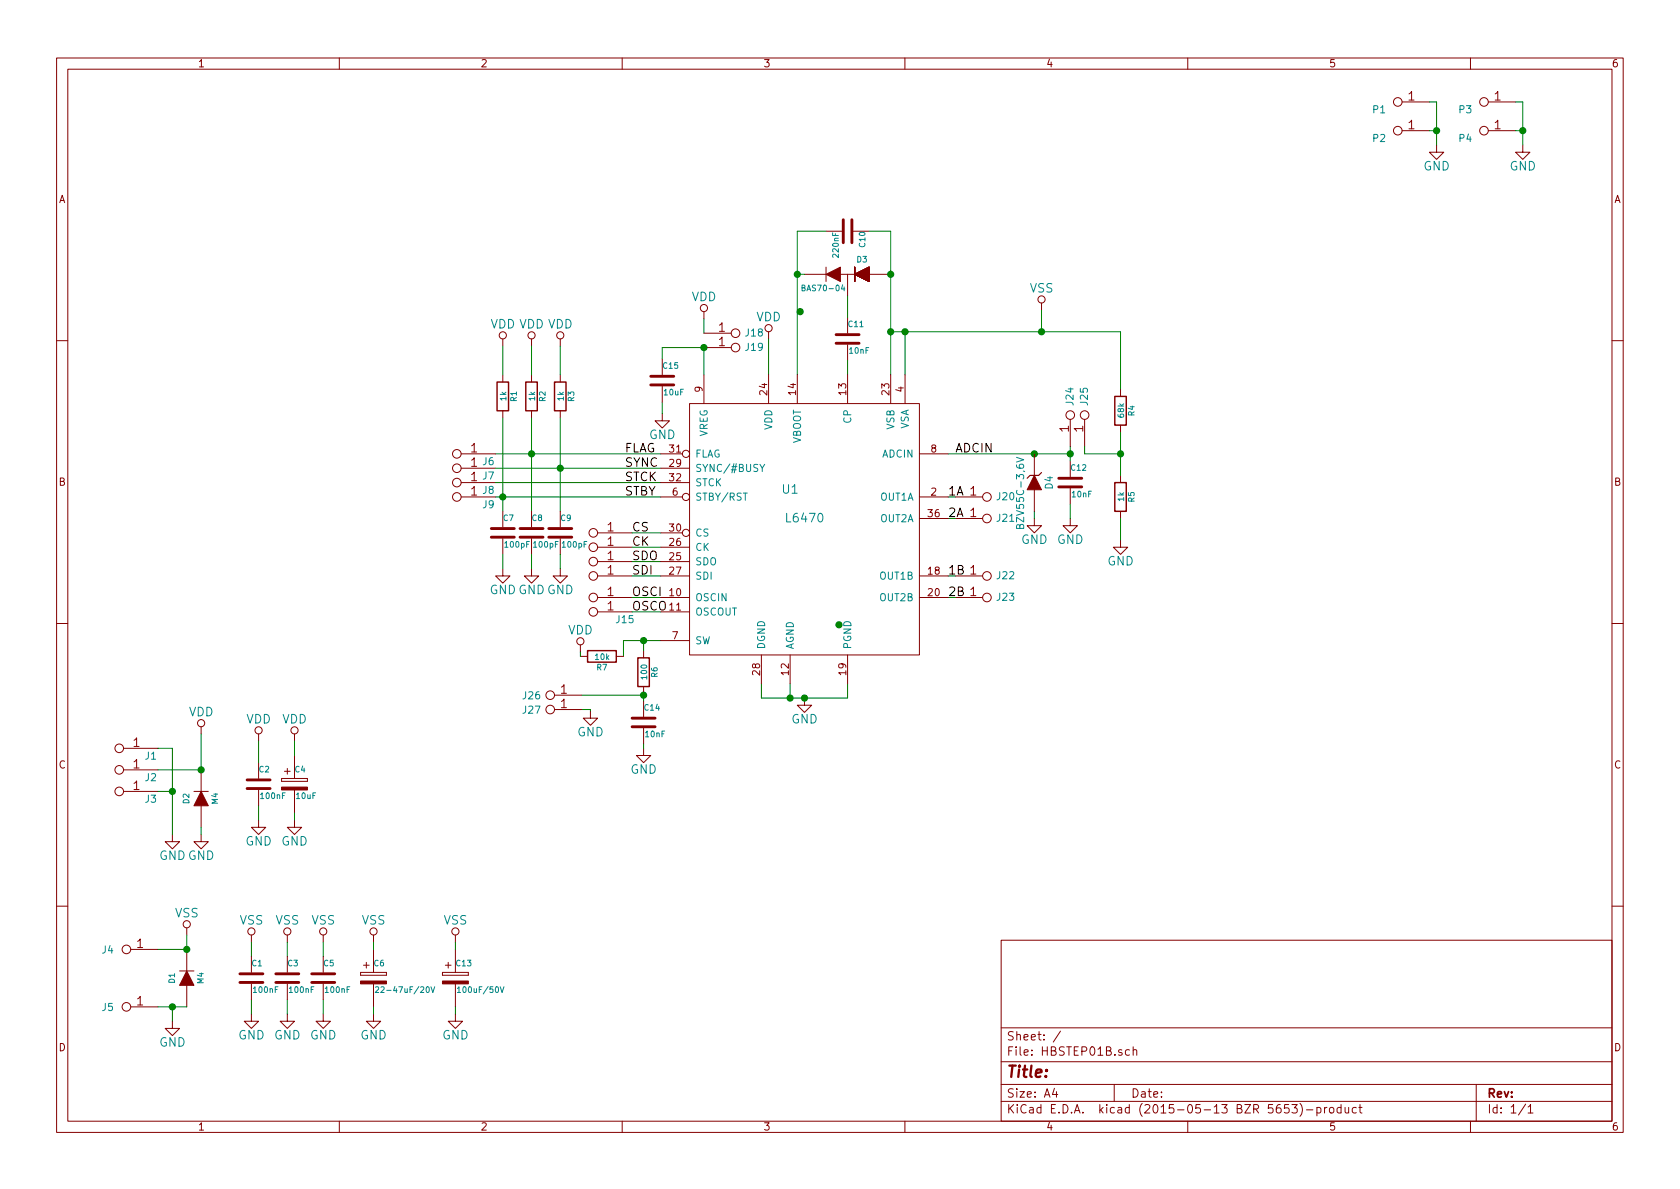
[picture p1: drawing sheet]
EESchema Schematic File Version 2
LIBS:power
LIBS:device
LIBS:transistors
LIBS:conn
LIBS:linear
LIBS:regul
LIBS:74xx
LIBS:cmos4000
LIBS:adc-dac
LIBS:memory
LIBS:xilinx
LIBS:microcontrollers
LIBS:dsp
LIBS:microchip
LIBS:analog_switches
LIBS:motorola
LIBS:texas
LIBS:intel
LIBS:audio
LIBS:interface
LIBS:digital-audio
LIBS:philips
LIBS:display
LIBS:cypress
LIBS:siliconi
LIBS:opto
LIBS:atmel
LIBS:contrib
LIBS:valves
LIBS:MLAB_IO
LIBS:MLAB_D
LIBS:asp-134604-01_(fmc)
LIBS:clock
LIBS:header
LIBS:Jumpers
LIBS:konektory
LIBS:mechanical
LIBS:MLAB_BATERY
LIBS:MLAB_Jumpers
LIBS:MLAB_T
LIBS:OpAmp
LIBS:sata7-67491-1030
LIBS:HBSTEP01B-cache
EELAYER 25 0
EELAYER END
$Descr A4 11693 8268
encoding utf-8
Sheet 1 1
Title ""
Date ""
Rev ""
Comp ""
Comment1 ""
Comment2 ""
Comment3 ""
Comment4 ""
$EndDescr
$Comp
L JUMP_2x1 J10
U 1 1
P 4000 3550
F 0 "J10" H 3650 3750 50  0001 C CNN
F 1 "JUMP_2x1" V 4000 3700 40  0001 C CNN
F 2 "Mlab_Pin_Headers:Straight_2x01" H 4000 3550 60  0001 C CNN
F 3 "" H 4000 3550 60  0000 C CNN
	1    4000 3550
	-1   0    0    1   
$EndComp
$Comp
L JUMP_2x1 J11
U 1 1
P 4000 3650
F 0 "J11" H 3650 3850 50  0001 C CNN
F 1 "JUMP_2x1" V 4000 3800 40  0001 C CNN
F 2 "Mlab_Pin_Headers:Straight_2x01" H 4000 3650 60  0001 C CNN
F 3 "" H 4000 3650 60  0000 C CNN
	1    4000 3650
	-1   0    0    1   
$EndComp
$Comp
L JUMP_2x1 J12
U 1 1
P 4000 3750
F 0 "J12" H 3650 3950 50  0001 C CNN
F 1 "JUMP_2x1" V 4000 3900 40  0001 C CNN
F 2 "Mlab_Pin_Headers:Straight_2x01" H 4000 3750 60  0001 C CNN
F 3 "" H 4000 3750 60  0000 C CNN
	1    4000 3750
	-1   0    0    1   
$EndComp
$Comp
L JUMP_2x1 J13
U 1 1
P 4000 3850
F 0 "J13" H 3650 4050 50  0001 C CNN
F 1 "JUMP_2x1" V 4000 4000 40  0001 C CNN
F 2 "Mlab_Pin_Headers:Straight_2x01" H 4000 3850 60  0001 C CNN
F 3 "" H 4000 3850 60  0000 C CNN
	1    4000 3850
	-1   0    0    1   
$EndComp
$Comp
L JUMP_2x1 J14
U 1 1
P 4000 4000
F 0 "J14" H 3650 4200 50  0001 C CNN
F 1 "JUMP_2x1" V 4000 4150 40  0001 C CNN
F 2 "Mlab_Pin_Headers:Straight_2x01" H 4000 4000 60  0001 C CNN
F 3 "" H 4000 4000 60  0000 C CNN
	1    4000 4000
	-1   0    0    1   
$EndComp
$Comp
L JUMP_2x1 J15
U 1 1
P 4000 4100
F 0 "J15" H 3650 4300 50  0000 C CNN
F 1 "JUMP_2x1" V 4000 4250 40  0001 C CNN
F 2 "Mlab_Pin_Headers:Straight_2x01" H 4000 4100 60  0001 C CNN
F 3 "" H 4000 4100 60  0000 C CNN
	1    4000 4100
	-1   0    0    1   
$EndComp
$Comp
L GND #PWR27
U 1 1
P 4110 4940
F 0 "#PWR27" H 4110 4690 60  0001 C CNN
F 1 "GND" H 4110 4790 60  0000 C CNN
F 2 "" H 4110 4940 60  0000 C CNN
F 3 "" H 4110 4940 60  0000 C CNN
	1    4110 4940
	1    0    0    -1  
$EndComp
$Comp
L VDD #PWR22
U 1 1
P 3700 2400
F 0 "#PWR22" H 3700 2250 60  0001 C CNN
F 1 "VDD" H 3700 2550 60  0000 C CNN
F 2 "" H 3700 2400 60  0000 C CNN
F 3 "" H 3700 2400 60  0000 C CNN
	1    3700 2400
	1    0    0    -1  
$EndComp
$Comp
L VSS #PWR34
U 1 1
P 7250 2150
F 0 "#PWR34" H 7250 2000 60  0001 C CNN
F 1 "VSS" H 7250 2300 60  0000 C CNN
F 2 "" H 7250 2150 60  0000 C CNN
F 3 "" H 7250 2150 60  0000 C CNN
	1    7250 2150
	1    0    0    -1  
$EndComp
$Comp
L R R2
U 1 1
P 3700 2750
F 0 "R2" V 3780 2750 40  0000 C CNN
F 1 "1k" V 3707 2751 40  0000 C CNN
F 2 "Mlab_R:SMD-0805" V 3630 2750 30  0001 C CNN
F 3 "" H 3700 2750 30  0000 C CNN
	1    3700 2750
	1    0    0    -1  
$EndComp
$Comp
L R R3
U 1 1
P 3900 2750
F 0 "R3" V 3980 2750 40  0000 C CNN
F 1 "1k" V 3907 2751 40  0000 C CNN
F 2 "Mlab_R:SMD-0805" V 3830 2750 30  0001 C CNN
F 3 "" H 3900 2750 30  0000 C CNN
	1    3900 2750
	1    0    0    -1  
$EndComp
$Comp
L VDD #PWR24
U 1 1
P 3900 2400
F 0 "#PWR24" H 3900 2250 60  0001 C CNN
F 1 "VDD" H 3900 2550 60  0000 C CNN
F 2 "" H 3900 2400 60  0000 C CNN
F 3 "" H 3900 2400 60  0000 C CNN
	1    3900 2400
	1    0    0    -1  
$EndComp
$Comp
L JUMP_2x1 J9
U 1 1
P 3050 3300
F 0 "J9" H 2700 3500 50  0000 C CNN
F 1 "JUMP_2x1" V 3050 3450 40  0001 C CNN
F 2 "Mlab_Pin_Headers:Straight_2x01" H 3050 3300 60  0001 C CNN
F 3 "" H 3050 3300 60  0000 C CNN
	1    3050 3300
	-1   0    0    1   
$EndComp
$Comp
L JUMP_2x1 J8
U 1 1
P 3050 3200
F 0 "J8" H 2700 3400 50  0000 C CNN
F 1 "JUMP_2x1" V 3050 3350 40  0001 C CNN
F 2 "Mlab_Pin_Headers:Straight_2x01" H 3050 3200 60  0001 C CNN
F 3 "" H 3050 3200 60  0000 C CNN
	1    3050 3200
	-1   0    0    1   
$EndComp
$Comp
L JUMP_2x1 J7
U 1 1
P 3050 3100
F 0 "J7" H 2700 3300 50  0000 C CNN
F 1 "JUMP_2x1" V 3050 3250 40  0001 C CNN
F 2 "Mlab_Pin_Headers:Straight_2x01" H 3050 3100 60  0001 C CNN
F 3 "" H 3050 3100 60  0000 C CNN
	1    3050 3100
	-1   0    0    1   
$EndComp
$Comp
L JUMP_2x1 J6
U 1 1
P 3050 3000
F 0 "J6" H 2700 3200 50  0000 C CNN
F 1 "JUMP_2x1" V 3050 3150 40  0001 C CNN
F 2 "Mlab_Pin_Headers:Straight_2x01" H 3050 3000 60  0001 C CNN
F 3 "" H 3050 3000 60  0000 C CNN
	1    3050 3000
	-1   0    0    1   
$EndComp
$Comp
L VDD #PWR4
U 1 1
P 1400 5100
F 0 "#PWR4" H 1400 4950 60  0001 C CNN
F 1 "VDD" H 1400 5250 60  0000 C CNN
F 2 "" H 1400 5100 60  0000 C CNN
F 3 "" H 1400 5100 60  0000 C CNN
	1    1400 5100
	1    0    0    -1  
$EndComp
$Comp
L JUMP_2x1 J1
U 1 1
P 700 5050
F 0 "J1" H 350 5250 50  0000 C CNN
F 1 "JUMP_2x1" V 700 5200 40  0001 C CNN
F 2 "Mlab_Pin_Headers:Straight_2x01" H 700 5050 60  0001 C CNN
F 3 "" H 700 5050 60  0000 C CNN
	1    700  5050
	-1   0    0    1   
$EndComp
$Comp
L JUMP_2x1 J2
U 1 1
P 700 5200
F 0 "J2" H 350 5400 50  0000 C CNN
F 1 "JUMP_2x1" V 700 5350 40  0001 C CNN
F 2 "Mlab_Pin_Headers:Straight_2x01" H 700 5200 60  0001 C CNN
F 3 "" H 700 5200 60  0000 C CNN
	1    700  5200
	-1   0    0    1   
$EndComp
$Comp
L JUMP_2x1 J3
U 1 1
P 700 5350
F 0 "J3" H 350 5550 50  0000 C CNN
F 1 "JUMP_2x1" V 700 5500 40  0001 C CNN
F 2 "Mlab_Pin_Headers:Straight_2x01" H 700 5350 60  0001 C CNN
F 3 "" H 700 5350 60  0000 C CNN
	1    700  5350
	-1   0    0    1   
$EndComp
$Comp
L GND #PWR1
U 1 1
P 1200 5800
F 0 "#PWR1" H 1200 5550 60  0001 C CNN
F 1 "GND" H 1200 5650 60  0000 C CNN
F 2 "" H 1200 5800 60  0000 C CNN
F 3 "" H 1200 5800 60  0000 C CNN
	1    1200 5800
	1    0    0    -1  
$EndComp
$Comp
L CONN1_1 J19
U 1 1
P 5200 2460
F 0 "J19" H 5250 2510 50  0000 C CNN
F 1 "CONN1_1" H 5300 2410 40  0001 C CNN
F 2 "Mlab_Pin_Headers:Straight_1x01" H 5250 2410 60  0001 C CNN
F 3 "" H 5250 2410 60  0000 C CNN
	1    5200 2460
	1    0    0    -1  
$EndComp
$Comp
L CONN1_1 J18
U 1 1
P 5200 2360
F 0 "J18" H 5250 2410 50  0000 C CNN
F 1 "CONN1_1" H 5300 2310 40  0001 C CNN
F 2 "Mlab_Pin_Headers:Straight_1x01" H 5250 2310 60  0001 C CNN
F 3 "" H 5250 2310 60  0000 C CNN
	1    5200 2360
	1    0    0    -1  
$EndComp
$Comp
L VDD #PWR30
U 1 1
P 4900 2210
F 0 "#PWR30" H 4900 2060 60  0001 C CNN
F 1 "VDD" H 4900 2360 60  0000 C CNN
F 2 "" H 4900 2210 60  0000 C CNN
F 3 "" H 4900 2210 60  0000 C CNN
	1    4900 2210
	1    0    0    -1  
$EndComp
$Comp
L VDD #PWR31
U 1 1
P 5350 2350
F 0 "#PWR31" H 5350 2200 60  0001 C CNN
F 1 "VDD" H 5350 2500 60  0000 C CNN
F 2 "" H 5350 2350 60  0000 C CNN
F 3 "" H 5350 2350 60  0000 C CNN
	1    5350 2350
	1    0    0    -1  
$EndComp
$Comp
L BAT46SW D3
U 1 1
P 6800 1750
F 0 "D3" H 7600 1700 40  0000 C CNN
F 1 "BAS70-04" H 7870 1500 40  0000 C CNN
F 2 "Mlab_IO:SOT-23" H 7600 1600 60  0001 C CNN
F 3 "" H 7600 1600 60  0000 C CNN
	1    6800 1750
	-1   0    0    -1  
$EndComp
$Comp
L C C11
U 1 1
P 5900 2350
F 0 "C11" H 5900 2450 40  0000 L CNN
F 1 "10nF" H 5906 2265 40  0000 L CNN
F 2 "Mlab_R:SMD-0805" H 5938 2200 30  0001 C CNN
F 3 "" H 5900 2350 60  0000 C CNN
	1    5900 2350
	1    0    0    -1  
$EndComp
$Comp
L C C10
U 1 1
P 5900 1600
F 0 "C10" H 5900 1700 40  0000 L CNN
F 1 "220nF" H 5906 1515 40  0000 L CNN
F 2 "Mlab_R:SMD-0805" H 5938 1450 30  0001 C CNN
F 3 "" H 5900 1600 60  0000 C CNN
	1    5900 1600
	0    1    1    0   
$EndComp
$Comp
L R R5
U 1 1
P 7800 3450
F 0 "R5" V 7880 3450 40  0000 C CNN
F 1 "1k" V 7807 3451 40  0000 C CNN
F 2 "Mlab_R:SMD-0805" V 7730 3450 30  0001 C CNN
F 3 "" H 7800 3450 30  0000 C CNN
	1    7800 3450
	1    0    0    -1  
$EndComp
$Comp
L R R4
U 1 1
P 7800 2850
F 0 "R4" V 7880 2850 40  0000 C CNN
F 1 "68k" V 7807 2851 40  0000 C CNN
F 2 "Mlab_R:SMD-0805" V 7730 2850 30  0001 C CNN
F 3 "" H 7800 2850 30  0000 C CNN
	1    7800 2850
	1    0    0    -1  
$EndComp
$Comp
L GND #PWR35
U 1 1
P 7450 3600
F 0 "#PWR35" H 7450 3350 60  0001 C CNN
F 1 "GND" H 7450 3450 60  0000 C CNN
F 2 "" H 7450 3600 60  0000 C CNN
F 3 "" H 7450 3600 60  0000 C CNN
	1    7450 3600
	1    0    0    -1  
$EndComp
$Comp
L C C12
U 1 1
P 7450 3350
F 0 "C12" H 7450 3450 40  0000 L CNN
F 1 "10nF" H 7456 3265 40  0000 L CNN
F 2 "Mlab_R:SMD-0805" H 7488 3200 30  0001 C CNN
F 3 "" H 7450 3350 60  0000 C CNN
	1    7450 3350
	1    0    0    -1  
$EndComp
$Comp
L GND #PWR33
U 1 1
P 7200 3600
F 0 "#PWR33" H 7200 3350 60  0001 C CNN
F 1 "GND" H 7200 3450 60  0000 C CNN
F 2 "" H 7200 3600 60  0000 C CNN
F 3 "" H 7200 3600 60  0000 C CNN
	1    7200 3600
	1    0    0    -1  
$EndComp
$Comp
L CONN1_1 J24
U 1 1
P 7500 2800
F 0 "J24" H 7550 2850 50  0000 C CNN
F 1 "CONN1_1" H 7600 2750 40  0001 C CNN
F 2 "Mlab_Pin_Headers:Straight_1x01" H 7550 2750 60  0001 C CNN
F 3 "" H 7550 2750 60  0000 C CNN
	1    7500 2800
	0    -1   -1   0   
$EndComp
$Comp
L CONN1_1 J25
U 1 1
P 7600 2800
F 0 "J25" H 7650 2850 50  0000 C CNN
F 1 "CONN1_1" H 7700 2750 40  0001 C CNN
F 2 "Mlab_Pin_Headers:Straight_1x01" H 7650 2750 60  0001 C CNN
F 3 "" H 7650 2750 60  0000 C CNN
	1    7600 2800
	0    -1   -1   0   
$EndComp
$Comp
L GND #PWR36
U 1 1
P 7800 3750
F 0 "#PWR36" H 7800 3500 60  0001 C CNN
F 1 "GND" H 7800 3600 60  0000 C CNN
F 2 "" H 7800 3750 60  0000 C CNN
F 3 "" H 7800 3750 60  0000 C CNN
	1    7800 3750
	1    0    0    -1  
$EndComp
$Comp
L C C7
U 1 1
P 3500 3700
F 0 "C7" H 3500 3800 40  0000 L CNN
F 1 "100pF" H 3506 3615 40  0000 L CNN
F 2 "Mlab_R:SMD-0805" H 3538 3550 30  0001 C CNN
F 3 "" H 3500 3700 60  0000 C CNN
	1    3500 3700
	1    0    0    -1  
$EndComp
$Comp
L R R1
U 1 1
P 3500 2750
F 0 "R1" V 3580 2750 40  0000 C CNN
F 1 "1k" V 3507 2751 40  0000 C CNN
F 2 "Mlab_R:SMD-0805" V 3430 2750 30  0001 C CNN
F 3 "" H 3500 2750 30  0000 C CNN
	1    3500 2750
	1    0    0    -1  
$EndComp
$Comp
L GND #PWR21
U 1 1
P 3500 3950
F 0 "#PWR21" H 3500 3700 60  0001 C CNN
F 1 "GND" H 3500 3800 60  0000 C CNN
F 2 "" H 3500 3950 60  0000 C CNN
F 3 "" H 3500 3950 60  0000 C CNN
	1    3500 3950
	1    0    0    -1  
$EndComp
$Comp
L VDD #PWR20
U 1 1
P 3500 2400
F 0 "#PWR20" H 3500 2250 60  0001 C CNN
F 1 "VDD" H 3500 2550 60  0000 C CNN
F 2 "" H 3500 2400 60  0000 C CNN
F 3 "" H 3500 2400 60  0000 C CNN
	1    3500 2400
	1    0    0    -1  
$EndComp
$Comp
L GND #PWR32
U 1 1
P 5600 4850
F 0 "#PWR32" H 5600 4600 60  0001 C CNN
F 1 "GND" H 5600 4700 60  0000 C CNN
F 2 "" H 5600 4850 60  0000 C CNN
F 3 "" H 5600 4850 60  0000 C CNN
	1    5600 4850
	1    0    0    -1  
$EndComp
$Comp
L DIODE D2
U 1 1
P 1400 5550
F 0 "D2" H 1400 5650 40  0000 C CNN
F 1 "M4" H 1400 5450 40  0000 C CNN
F 2 "Mlab_D:SMA_Standard" H 1400 5550 60  0001 C CNN
F 3 "" H 1400 5550 60  0000 C CNN
	1    1400 5550
	0    -1   -1   0   
$EndComp
$Comp
L GND #PWR5
U 1 1
P 1400 5800
F 0 "#PWR5" H 1400 5550 60  0001 C CNN
F 1 "GND" H 1400 5650 60  0000 C CNN
F 2 "" H 1400 5800 60  0000 C CNN
F 3 "" H 1400 5800 60  0000 C CNN
	1    1400 5800
	1    0    0    -1  
$EndComp
$Comp
L CONN1_1 J4
U 1 1
P 800 6550
F 0 "J4" H 850 6600 50  0000 C CNN
F 1 "CONN1_1" H 900 6500 40  0001 C CNN
F 2 "Mlab_Con:WAGO256" H 850 6500 60  0001 C CNN
F 3 "" H 850 6500 60  0000 C CNN
	1    800  6550
	-1   0    0    1   
$EndComp
$Comp
L CONN1_1 J5
U 1 1
P 800 6950
F 0 "J5" H 850 7000 50  0000 C CNN
F 1 "CONN1_1" H 900 6900 40  0001 C CNN
F 2 "Mlab_Con:WAGO256" H 850 6900 60  0001 C CNN
F 3 "" H 850 6900 60  0000 C CNN
	1    800  6950
	-1   0    0    1   
$EndComp
$Comp
L DIODE D1
U 1 1
P 1300 6800
F 0 "D1" H 1300 6900 40  0000 C CNN
F 1 "M4" H 1300 6700 40  0000 C CNN
F 2 "Mlab_D:SMA_Standard" H 1300 6800 60  0001 C CNN
F 3 "" H 1300 6800 60  0000 C CNN
	1    1300 6800
	0    -1   -1   0   
$EndComp
$Comp
L GND #PWR2
U 1 1
P 1200 7100
F 0 "#PWR2" H 1200 6850 60  0001 C CNN
F 1 "GND" H 1200 6950 60  0000 C CNN
F 2 "" H 1200 7100 60  0000 C CNN
F 3 "" H 1200 7100 60  0000 C CNN
	1    1200 7100
	1    0    0    -1  
$EndComp
$Comp
L VSS #PWR3
U 1 1
P 1300 6500
F 0 "#PWR3" H 1300 6350 60  0001 C CNN
F 1 "VSS" H 1300 6650 60  0000 C CNN
F 2 "" H 1300 6500 60  0000 C CNN
F 3 "" H 1300 6500 60  0000 C CNN
	1    1300 6500
	1    0    0    -1  
$EndComp
$Comp
L C C2
U 1 1
P 1800 5450
F 0 "C2" H 1800 5550 40  0000 L CNN
F 1 "100nF" H 1806 5365 40  0000 L CNN
F 2 "Mlab_R:SMD-0805" H 1838 5300 30  0001 C CNN
F 3 "" H 1800 5450 60  0000 C CNN
	1    1800 5450
	1    0    0    -1  
$EndComp
$Comp
L CP2 C4
U 1 1
P 2050 5450
F 0 "C4" H 2050 5550 40  0000 L CNN
F 1 "10uF" H 2056 5365 40  0000 L CNN
F 2 "Mlab_C:TantalC_SizeB_Reflow" H 2088 5300 30  0001 C CNN
F 3 "" H 2050 5450 60  0000 C CNN
	1    2050 5450
	1    0    0    -1  
$EndComp
$Comp
L GND #PWR9
U 1 1
P 1800 5700
F 0 "#PWR9" H 1800 5450 60  0001 C CNN
F 1 "GND" H 1800 5550 60  0000 C CNN
F 2 "" H 1800 5700 60  0000 C CNN
F 3 "" H 1800 5700 60  0000 C CNN
	1    1800 5700
	1    0    0    -1  
$EndComp
$Comp
L GND #PWR13
U 1 1
P 2050 5700
F 0 "#PWR13" H 2050 5450 60  0001 C CNN
F 1 "GND" H 2050 5550 60  0000 C CNN
F 2 "" H 2050 5700 60  0000 C CNN
F 3 "" H 2050 5700 60  0000 C CNN
	1    2050 5700
	1    0    0    -1  
$EndComp
$Comp
L CP2 C6
U 1 1
P 2600 6800
F 0 "C6" H 2600 6900 40  0000 L CNN
F 1 "22-47uF/20V" H 2606 6715 40  0000 L CNN
F 2 "Mlab_C:TantalC_SizeC_Reflow" H 2638 6650 30  0001 C CNN
F 3 "" H 2600 6800 60  0000 C CNN
	1    2600 6800
	1    0    0    -1  
$EndComp
$Comp
L GND #PWR7
U 1 1
P 1750 7050
F 0 "#PWR7" H 1750 6800 60  0001 C CNN
F 1 "GND" H 1750 6900 60  0000 C CNN
F 2 "" H 1750 7050 60  0000 C CNN
F 3 "" H 1750 7050 60  0000 C CNN
	1    1750 7050
	1    0    0    -1  
$EndComp
$Comp
L GND #PWR17
U 1 1
P 2600 7050
F 0 "#PWR17" H 2600 6800 60  0001 C CNN
F 1 "GND" H 2600 6900 60  0000 C CNN
F 2 "" H 2600 7050 60  0000 C CNN
F 3 "" H 2600 7050 60  0000 C CNN
	1    2600 7050
	1    0    0    -1  
$EndComp
$Comp
L VSS #PWR6
U 1 1
P 1750 6550
F 0 "#PWR6" H 1750 6400 60  0001 C CNN
F 1 "VSS" H 1750 6700 60  0000 C CNN
F 2 "" H 1750 6550 60  0000 C CNN
F 3 "" H 1750 6550 60  0000 C CNN
	1    1750 6550
	1    0    0    -1  
$EndComp
$Comp
L VSS #PWR16
U 1 1
P 2600 6550
F 0 "#PWR16" H 2600 6400 60  0001 C CNN
F 1 "VSS" H 2600 6700 60  0000 C CNN
F 2 "" H 2600 6550 60  0000 C CNN
F 3 "" H 2600 6550 60  0000 C CNN
	1    2600 6550
	1    0    0    -1  
$EndComp
$Comp
L VDD #PWR8
U 1 1
P 1800 5150
F 0 "#PWR8" H 1800 5000 60  0001 C CNN
F 1 "VDD" H 1800 5300 60  0000 C CNN
F 2 "" H 1800 5150 60  0000 C CNN
F 3 "" H 1800 5150 60  0000 C CNN
	1    1800 5150
	1    0    0    -1  
$EndComp
$Comp
L VDD #PWR12
U 1 1
P 2050 5150
F 0 "#PWR12" H 2050 5000 60  0001 C CNN
F 1 "VDD" H 2050 5300 60  0000 C CNN
F 2 "" H 2050 5150 60  0000 C CNN
F 3 "" H 2050 5150 60  0000 C CNN
	1    2050 5150
	1    0    0    -1  
$EndComp
Wire Wire Line
	1800 5150 1800 5300
Wire Wire Line
	2050 5250 2050 5150
Wire Wire Line
	1750 6550 1750 6650
Wire Wire Line
	2600 6600 2600 6550
Wire Wire Line
	2600 7050 2600 7000
Wire Wire Line
	1750 6950 1750 7050
Wire Wire Line
	2050 5700 2050 5650
Wire Wire Line
	1800 5600 1800 5700
Connection ~ 1300 6600
Wire Wire Line
	1300 6600 1300 6500
Connection ~ 1200 7000
Wire Wire Line
	1200 7100 1200 7000
Wire Wire Line
	1100 7000 1300 7000
Wire Wire Line
	1100 6600 1300 6600
Wire Wire Line
	1400 5800 1400 5750
Connection ~ 1400 5350
Wire Wire Line
	1400 5350 1400 5100
Wire Wire Line
	1100 5350 1400 5350
Connection ~ 5500 4850
Wire Wire Line
	5500 4750 5500 4850
Connection ~ 5600 4850
Wire Wire Line
	5900 4850 5900 4750
Wire Wire Line
	5300 4850 5900 4850
Wire Wire Line
	5300 4750 5300 4850
Wire Wire Line
	3500 2400 3500 2600
Wire Wire Line
	3500 3850 3500 3950
Connection ~ 3500 3450
Wire Wire Line
	3500 2900 3500 3550
Wire Wire Line
	4400 3700 4600 3700
Wire Wire Line
	4400 3800 4600 3800
Wire Wire Line
	4400 3900 4600 3900
Wire Wire Line
	4400 4000 4600 4000
Wire Wire Line
	4400 4150 4600 4150
Wire Wire Line
	4400 4250 4600 4250
Wire Wire Line
	7250 2300 7250 2150
Wire Wire Line
	7800 2300 7800 2700
Wire Wire Line
	7800 3600 7800 3750
Connection ~ 7800 3150
Wire Wire Line
	7800 3000 7800 3300
Wire Wire Line
	7550 3150 7800 3150
Wire Wire Line
	7550 3100 7550 3150
Wire Wire Line
	7450 3100 7450 3200
Wire Wire Line
	7450 3500 7450 3600
Wire Wire Line
	7200 3600 7200 3550
Wire Wire Line
	6600 3150 7450 3150
Connection ~ 7250 2300
Connection ~ 6300 2300
Wire Wire Line
	6300 2600 6300 2300
Connection ~ 6200 2300
Wire Wire Line
	6200 2300 7800 2300
Wire Wire Line
	5900 2500 5900 2600
Connection ~ 6200 1900
Wire Wire Line
	6050 1600 6200 1600
Connection ~ 5550 1900
Wire Wire Line
	5550 1600 5750 1600
Wire Wire Line
	5900 2050 5900 2200
Wire Wire Line
	6200 1600 6200 2600
Wire Wire Line
	5550 1900 5600 1900
Wire Wire Line
	5550 1600 5550 2600
Wire Wire Line
	5350 2600 5350 2350
Wire Wire Line
	4900 2310 4900 2210
Wire Wire Line
	4900 2410 4900 2600
Connection ~ 1200 5500
Wire Wire Line
	1100 5500 1200 5500
Wire Wire Line
	1200 5200 1200 5800
Wire Wire Line
	1100 5200 1200 5200
Wire Wire Line
	3900 2400 3900 2600
Wire Wire Line
	3700 2400 3700 2600
Wire Wire Line
	3900 2900 3900 3550
Wire Wire Line
	3700 2900 3700 3550
Wire Wire Line
	3450 3450 4600 3450
Wire Wire Line
	3450 3350 4600 3350
Wire Wire Line
	3450 3250 4600 3250
Wire Wire Line
	3450 3150 4600 3150
$Comp
L C C1
U 1 1
P 1750 6800
F 0 "C1" H 1750 6900 40  0000 L CNN
F 1 "100nF" H 1756 6715 40  0000 L CNN
F 2 "Mlab_R:SMD-0805" H 1788 6650 30  0001 C CNN
F 3 "" H 1750 6800 60  0000 C CNN
	1    1750 6800
	1    0    0    -1  
$EndComp
$Comp
L GND #PWR11
U 1 1
P 2000 7050
F 0 "#PWR11" H 2000 6800 60  0001 C CNN
F 1 "GND" H 2000 6900 60  0000 C CNN
F 2 "" H 2000 7050 60  0000 C CNN
F 3 "" H 2000 7050 60  0000 C CNN
	1    2000 7050
	1    0    0    -1  
$EndComp
$Comp
L VSS #PWR10
U 1 1
P 2000 6550
F 0 "#PWR10" H 2000 6400 60  0001 C CNN
F 1 "VSS" H 2000 6700 60  0000 C CNN
F 2 "" H 2000 6550 60  0000 C CNN
F 3 "" H 2000 6550 60  0000 C CNN
	1    2000 6550
	1    0    0    -1  
$EndComp
Wire Wire Line
	2000 6550 2000 6650
Wire Wire Line
	2000 6950 2000 7050
$Comp
L C C3
U 1 1
P 2000 6800
F 0 "C3" H 2000 6900 40  0000 L CNN
F 1 "100nF" H 2006 6715 40  0000 L CNN
F 2 "Mlab_R:SMD-0805" H 2038 6650 30  0001 C CNN
F 3 "" H 2000 6800 60  0000 C CNN
	1    2000 6800
	1    0    0    -1  
$EndComp
$Comp
L GND #PWR15
U 1 1
P 2250 7050
F 0 "#PWR15" H 2250 6800 60  0001 C CNN
F 1 "GND" H 2250 6900 60  0000 C CNN
F 2 "" H 2250 7050 60  0000 C CNN
F 3 "" H 2250 7050 60  0000 C CNN
	1    2250 7050
	1    0    0    -1  
$EndComp
$Comp
L VSS #PWR14
U 1 1
P 2250 6550
F 0 "#PWR14" H 2250 6400 60  0001 C CNN
F 1 "VSS" H 2250 6700 60  0000 C CNN
F 2 "" H 2250 6550 60  0000 C CNN
F 3 "" H 2250 6550 60  0000 C CNN
	1    2250 6550
	1    0    0    -1  
$EndComp
Wire Wire Line
	2250 6550 2250 6650
Wire Wire Line
	2250 6950 2250 7050
$Comp
L C C5
U 1 1
P 2250 6800
F 0 "C5" H 2250 6900 40  0000 L CNN
F 1 "100nF" H 2256 6715 40  0000 L CNN
F 2 "Mlab_R:SMD-0805" H 2288 6650 30  0001 C CNN
F 3 "" H 2250 6800 60  0000 C CNN
	1    2250 6800
	1    0    0    -1  
$EndComp
$Comp
L CONN1_1 J21
U 1 1
P 6950 3650
F 0 "J21" H 7000 3700 50  0000 C CNN
F 1 "CONN1_1" H 6850 3750 40  0001 C CNN
F 2 "Mlab_Con:WAGO256_2" H 7000 3600 60  0001 C CNN
F 3 "" H 7000 3600 60  0000 C CNN
	1    6950 3650
	1    0    0    -1  
$EndComp
$Comp
L CONN1_1 J22
U 1 1
P 6950 4050
F 0 "J22" H 7000 4100 50  0000 C CNN
F 1 "CONN1_1" H 7050 4000 40  0001 C CNN
F 2 "Mlab_Con:WAGO256_2" H 7000 4000 60  0001 C CNN
F 3 "" H 7000 4000 60  0000 C CNN
	1    6950 4050
	1    0    0    -1  
$EndComp
$Comp
L CONN1_1 J23
U 1 1
P 6950 4200
F 0 "J23" H 7000 4250 50  0000 C CNN
F 1 "CONN1_1" H 7050 4150 40  0001 C CNN
F 2 "Mlab_Con:WAGO256_2" H 7000 4150 60  0001 C CNN
F 3 "" H 7000 4150 60  0000 C CNN
	1    6950 4200
	1    0    0    -1  
$EndComp
Wire Wire Line
	6600 3600 6650 3600
Wire Wire Line
	6600 4000 6650 4000
Wire Wire Line
	6600 4150 6650 4150
$Comp
L CONN1_1 J20
U 1 1
P 6950 3500
F 0 "J20" H 7000 3550 50  0000 C CNN
F 1 "CONN1_1" H 6850 3300 40  0001 C CNN
F 2 "Mlab_Con:WAGO256_2" H 7000 3450 60  0001 C CNN
F 3 "" H 7000 3450 60  0000 C CNN
	1    6950 3500
	1    0    0    -1  
$EndComp
$Comp
L sroub P1
U 1 1
P 9650 650
F 0 "P1" H 9700 750 50  0000 C CNN
F 1 "sroub" H 9650 700 40  0001 C CNN
F 2 "Mlab_Mechanical:MountingHole_3mm" H 9900 500 60  0001 C CNN
F 3 "" H 9900 500 60  0000 C CNN
	1    9650 650 
	-1   0    0    1   
$EndComp
$Comp
L sroub P2
U 1 1
P 9650 850
F 0 "P2" H 9700 950 50  0000 C CNN
F 1 "sroub" H 9650 900 40  0001 C CNN
F 2 "Mlab_Mechanical:MountingHole_3mm" H 9900 700 60  0001 C CNN
F 3 "" H 9900 700 60  0000 C CNN
	1    9650 850 
	-1   0    0    1   
$EndComp
$Comp
L sroub P3
U 1 1
P 10250 650
F 0 "P3" H 10300 750 50  0000 C CNN
F 1 "sroub" H 10250 700 40  0001 C CNN
F 2 "Mlab_Mechanical:MountingHole_3mm" H 10500 500 60  0001 C CNN
F 3 "" H 10500 500 60  0000 C CNN
	1    10250 650 
	-1   0    0    1   
$EndComp
$Comp
L sroub P4
U 1 1
P 10250 850
F 0 "P4" H 10300 950 50  0000 C CNN
F 1 "sroub" H 10250 900 40  0001 C CNN
F 2 "Mlab_Mechanical:MountingHole_3mm" H 10500 700 60  0001 C CNN
F 3 "" H 10500 700 60  0000 C CNN
	1    10250 850 
	-1   0    0    1   
$EndComp
$Comp
L GND #PWR37
U 1 1
P 10000 1000
F 0 "#PWR37" H 10000 750 60  0001 C CNN
F 1 "GND" H 10000 850 60  0000 C CNN
F 2 "" H 10000 1000 60  0000 C CNN
F 3 "" H 10000 1000 60  0000 C CNN
	1    10000 1000
	1    0    0    -1  
$EndComp
$Comp
L GND #PWR38
U 1 1
P 10600 1000
F 0 "#PWR38" H 10600 750 60  0001 C CNN
F 1 "GND" H 10600 850 60  0000 C CNN
F 2 "" H 10600 1000 60  0000 C CNN
F 3 "" H 10600 1000 60  0000 C CNN
	1    10600 1000
	1    0    0    -1  
$EndComp
Wire Wire Line
	9950 900  10000 900 
Wire Wire Line
	10000 700  10000 1000
Wire Wire Line
	10000 700  9950 700 
Connection ~ 10000 900 
Wire Wire Line
	10600 700  10600 1000
Wire Wire Line
	10600 900  10550 900 
Wire Wire Line
	10600 700  10550 700 
Connection ~ 10600 900 
Connection ~ 3700 3150
Connection ~ 3900 3250
$Comp
L C C8
U 1 1
P 3700 3700
F 0 "C8" H 3700 3800 40  0000 L CNN
F 1 "100pF" H 3706 3615 40  0000 L CNN
F 2 "Mlab_R:SMD-0805" H 3738 3550 30  0001 C CNN
F 3 "" H 3700 3700 60  0000 C CNN
	1    3700 3700
	1    0    0    -1  
$EndComp
$Comp
L C C9
U 1 1
P 3900 3700
F 0 "C9" H 3900 3800 40  0000 L CNN
F 1 "100pF" H 3906 3615 40  0000 L CNN
F 2 "Mlab_R:SMD-0805" H 3938 3550 30  0001 C CNN
F 3 "" H 3900 3700 60  0000 C CNN
	1    3900 3700
	1    0    0    -1  
$EndComp
$Comp
L GND #PWR23
U 1 1
P 3700 3950
F 0 "#PWR23" H 3700 3700 60  0001 C CNN
F 1 "GND" H 3700 3800 60  0000 C CNN
F 2 "" H 3700 3950 60  0000 C CNN
F 3 "" H 3700 3950 60  0000 C CNN
	1    3700 3950
	1    0    0    -1  
$EndComp
$Comp
L GND #PWR25
U 1 1
P 3900 3950
F 0 "#PWR25" H 3900 3700 60  0001 C CNN
F 1 "GND" H 3900 3800 60  0000 C CNN
F 2 "" H 3900 3950 60  0000 C CNN
F 3 "" H 3900 3950 60  0000 C CNN
	1    3900 3950
	1    0    0    -1  
$EndComp
Wire Wire Line
	3700 3850 3700 3950
Wire Wire Line
	3900 3850 3900 3950
Wire Wire Line
	6600 3450 6650 3450
Connection ~ 7200 3150
Connection ~ 7450 3150
Text Label 4350 3150 0    60   ~ 0
FLAG
Text Label 4350 3250 0    60   ~ 0
SYNC
Text Label 4350 3350 0    60   ~ 0
STCK
Text Label 4350 3450 0    60   ~ 0
STBY
Text Label 6650 3150 0    60   ~ 0
ADCIN
Text Label 4400 3700 0    60   ~ 0
CS
Text Label 4400 3800 0    60   ~ 0
CK
Text Label 4400 3900 0    60   ~ 0
SDO
Text Label 4400 4000 0    60   ~ 0
SDI
Text Label 4400 4150 0    60   ~ 0
OSCI
Text Label 4400 4250 0    60   ~ 0
OSCO
Text Label 6600 3450 0    60   ~ 0
1A
Text Label 6600 3600 0    60   ~ 0
2A
Text Label 6600 4000 0    60   ~ 0
1B
Text Label 6600 4150 0    60   ~ 0
2B
$Comp
L CP2 C13
U 1 1
P 3170 6800
F 0 "C13" H 3170 6900 40  0000 L CNN
F 1 "100uF/50V" H 3176 6715 40  0000 L CNN
F 2 "Capacitors_Elko_ThroughHole:Elko_vert_11x5mm_RM2_CopperClear" H 3208 6650 30  0001 C CNN
F 3 "" H 3170 6800 60  0000 C CNN
	1    3170 6800
	1    0    0    -1  
$EndComp
$Comp
L GND #PWR19
U 1 1
P 3170 7050
F 0 "#PWR19" H 3170 6800 60  0001 C CNN
F 1 "GND" H 3170 6900 60  0000 C CNN
F 2 "" H 3170 7050 60  0000 C CNN
F 3 "" H 3170 7050 60  0000 C CNN
	1    3170 7050
	1    0    0    -1  
$EndComp
$Comp
L VSS #PWR18
U 1 1
P 3170 6550
F 0 "#PWR18" H 3170 6400 60  0001 C CNN
F 1 "VSS" H 3170 6700 60  0000 C CNN
F 2 "" H 3170 6550 60  0000 C CNN
F 3 "" H 3170 6550 60  0000 C CNN
	1    3170 6550
	1    0    0    -1  
$EndComp
Wire Wire Line
	3170 6600 3170 6550
Wire Wire Line
	3170 7050 3170 7000
Wire Wire Line
	4050 4930 4110 4930
Wire Wire Line
	4110 4930 4110 4940
$Comp
L R R6
U 1 1
P 4480 4670
F 0 "R6" V 4560 4670 40  0000 C CNN
F 1 "100" V 4487 4671 40  0000 C CNN
F 2 "Mlab_R:SMD-0805" V 4410 4670 30  0001 C CNN
F 3 "" H 4480 4670 30  0000 C CNN
	1    4480 4670
	1    0    0    -1  
$EndComp
$Comp
L C C14
U 1 1
P 4480 5020
F 0 "C14" H 4480 5120 40  0000 L CNN
F 1 "10nF" H 4486 4935 40  0000 L CNN
F 2 "Mlab_R:SMD-0805" H 4518 4870 30  0001 C CNN
F 3 "" H 4480 5020 60  0000 C CNN
	1    4480 5020
	1    0    0    -1  
$EndComp
$Comp
L GND #PWR28
U 1 1
P 4480 5200
F 0 "#PWR28" H 4480 4950 60  0001 C CNN
F 1 "GND" H 4480 5050 60  0000 C CNN
F 2 "" H 4480 5200 60  0000 C CNN
F 3 "" H 4480 5200 60  0000 C CNN
	1    4480 5200
	1    0    0    -1  
$EndComp
Wire Wire Line
	4480 5200 4480 5170
Wire Wire Line
	4480 4870 4480 4820
Wire Wire Line
	4480 4520 4480 4450
Connection ~ 4480 4450
$Comp
L VDD #PWR26
U 1 1
P 4040 4530
F 0 "#PWR26" H 4040 4380 60  0001 C CNN
F 1 "VDD" H 4040 4680 60  0000 C CNN
F 2 "" H 4040 4530 60  0000 C CNN
F 3 "" H 4040 4530 60  0000 C CNN
	1    4040 4530
	1    0    0    -1  
$EndComp
$Comp
L CONN1_1 J26
U 1 1
P 3750 4780
F 0 "J26" H 3800 4830 50  0000 C CNN
F 1 "CONN1_1" H 3850 4730 40  0001 C CNN
F 2 "Mlab_Pin_Headers:Straight_1x01" H 3800 4730 60  0001 C CNN
F 3 "" H 3800 4730 60  0000 C CNN
	1    3750 4780
	-1   0    0    1   
$EndComp
Wire Wire Line
	4050 4830 4480 4830
Connection ~ 4480 4830
Wire Wire Line
	4340 4450 4600 4450
Wire Wire Line
	4340 4560 4340 4450
$Comp
L CONN1_1 J27
U 1 1
P 3750 4880
F 0 "J27" H 3800 4930 50  0000 C CNN
F 1 "CONN1_1" H 3850 4830 40  0001 C CNN
F 2 "Mlab_Pin_Headers:Straight_1x01" H 3800 4830 60  0001 C CNN
F 3 "" H 3800 4830 60  0000 C CNN
	1    3750 4880
	-1   0    0    1   
$EndComp
$Comp
L R R7
U 1 1
P 4190 4560
F 0 "R7" V 4270 4560 40  0000 C CNN
F 1 "10k" V 4197 4561 40  0000 C CNN
F 2 "Mlab_R:SMD-0805" V 4120 4560 30  0001 C CNN
F 3 "" H 4190 4560 30  0000 C CNN
	1    4190 4560
	0    1    1    0   
$EndComp
Wire Wire Line
	4040 4560 4040 4530
$Comp
L GND #PWR29
U 1 1
P 4610 2870
F 0 "#PWR29" H 4610 2620 60  0001 C CNN
F 1 "GND" H 4610 2720 60  0000 C CNN
F 2 "" H 4610 2870 60  0000 C CNN
F 3 "" H 4610 2870 60  0000 C CNN
	1    4610 2870
	1    0    0    -1  
$EndComp
Wire Wire Line
	4610 2790 4610 2870
Wire Wire Line
	4900 2410 4610 2410
Wire Wire Line
	4610 2410 4610 2490
Connection ~ 4900 2410
Connection ~ 5570 2160
$Comp
L L6470 U1
U 1 1
P 5550 3650
F 0 "U1" H 5500 3900 60  0000 C CNN
F 1 "L6470" H 5600 3700 60  0000 C CNN
F 2 "Mlab_IO:POWERSO36" H 5750 3600 60  0001 C CNN
F 3 "" H 5750 3600 60  0000 C CNN
	1    5550 3650
	1    0    0    -1  
$EndComp
Connection ~ 5840 4340
$Comp
L C C15
U 1 1
P 4610 2640
F 0 "C15" H 4610 2740 40  0000 L CNN
F 1 "10uF" H 4616 2555 40  0000 L CNN
F 2 "Mlab_R:SMD-0805" H 4648 2490 30  0001 C CNN
F 3 "" H 4610 2640 60  0000 C CNN
	1    4610 2640
	1    0    0    -1  
$EndComp
$Comp
L D_ZENER D4
U 1 1
P 7200 3350
F 0 "D4" H 7200 3450 50  0000 C CNN
F 1 "BZV55C-3,6V" H 7275 3250 50  0000 C CNN
F 2 "" H 7200 3350 60  0000 C CNN
F 3 "" H 7200 3350 60  0000 C CNN
	1    7200 3350
	0    1    1    0   
$EndComp
$EndSCHEMATC
